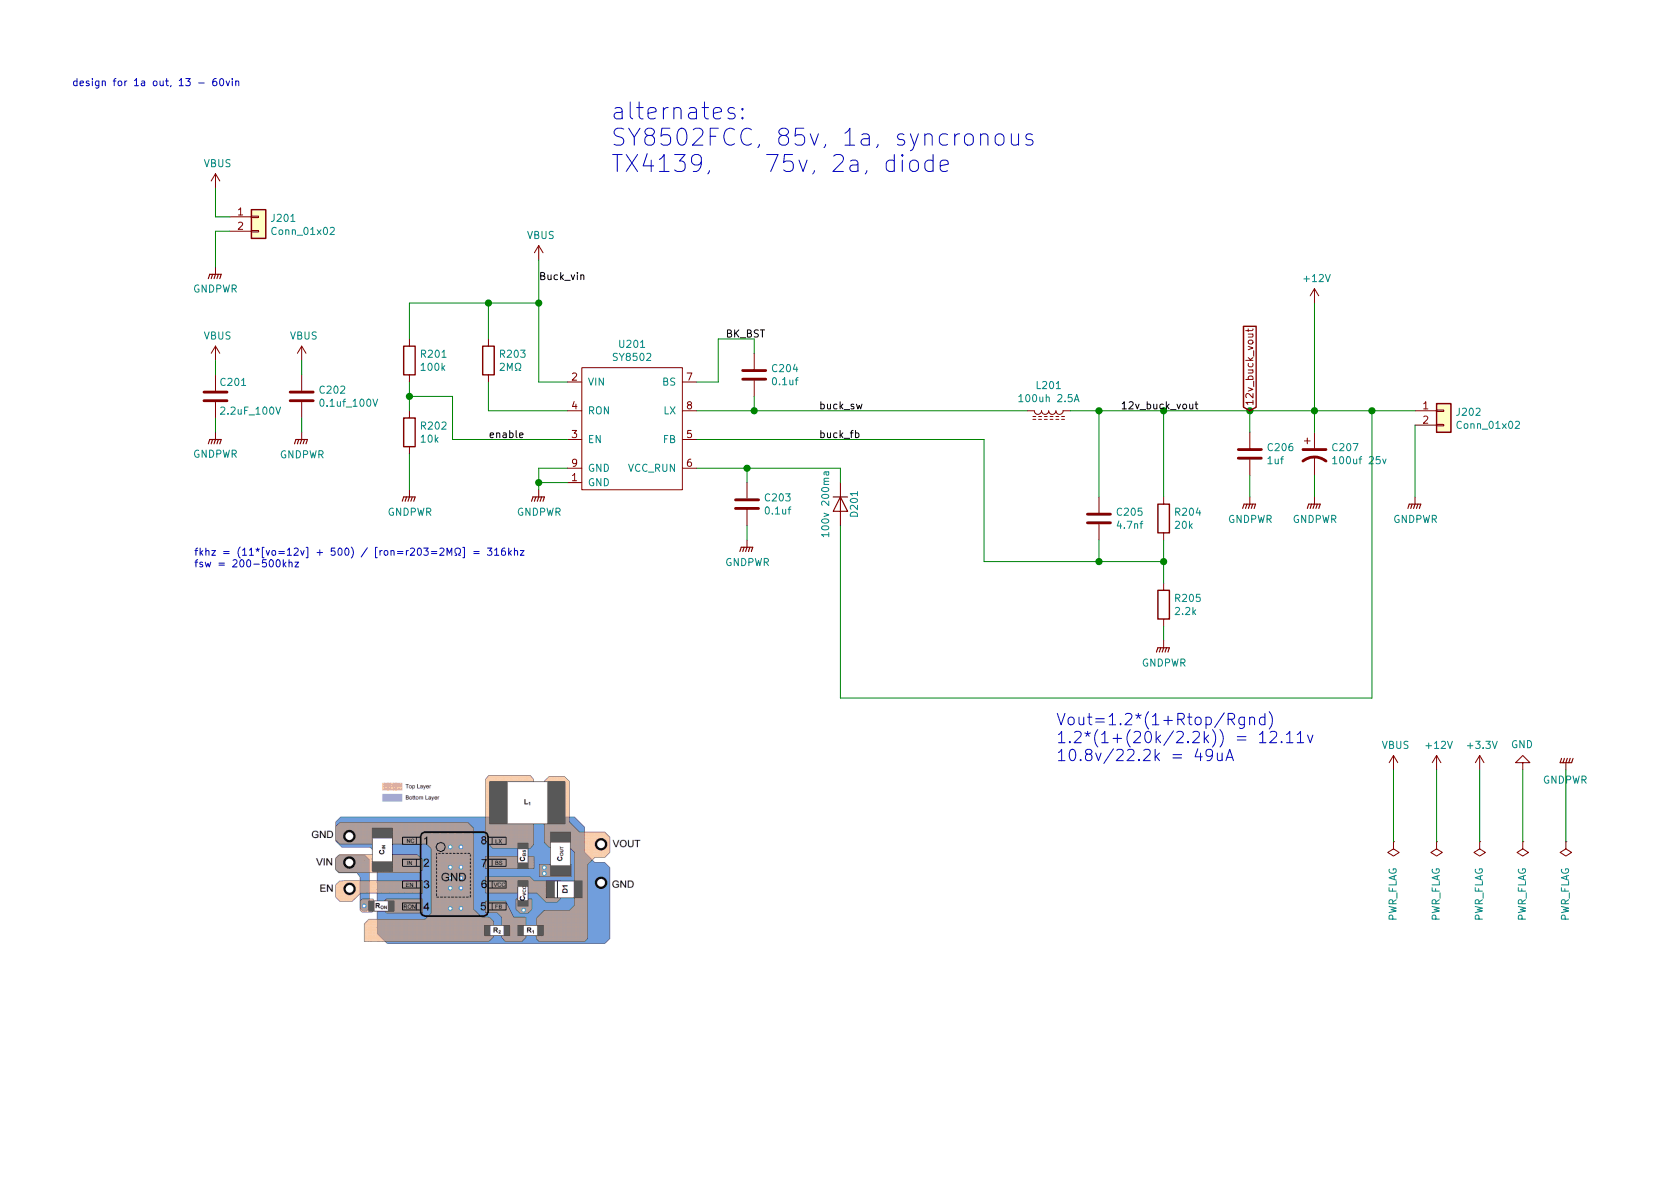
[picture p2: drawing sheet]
EESchema Schematic File Version 4
LIBS:MoxiE_power_stage-cache
EELAYER 29 0
EELAYER END
$Descr A4 11693 8268
encoding utf-8
Sheet 2 6
Title ""
Date ""
Rev ""
Comp ""
Comment1 ""
Comment2 ""
Comment3 ""
Comment4 ""
$EndDescr
Text Notes 500  600  0    50   ~ 0
design for 1a out, 13 - 60vin
$Comp
L Device:L_Core_Ferrite L201
U 1 1
P 7300 2850
F 0 "L201" V 7122 2850 50  0000 C CNN
F 1 "100uh 2.5A" V 7213 2850 50  0000 C CNN
F 2 "Inductors_SMD:L_12x12mm_h8mm" H 7300 2850 50  0001 C CNN
F 3 "~" H 7300 2850 50  0001 C CNN
F 4 "150mohm" V 7300 2850 50  0001 C CNN "resistance"
	1    7300 2850
	0    1    1    0   
$EndComp
$Comp
L Device:D D201
U 1 1
P 5850 3500
F 0 "D201" H 5850 3600 50  0000 C CNN
F 1 "100v 200ma" H 5850 3400 50  0000 C CNN
F 2 "Diodes_SMD:D_SOD-323" H 5850 3500 50  0001 C CNN
F 3 "http://www.onsemi.com/pub/Collateral/NSR02100HT1-D.PDF" H 5850 3500 50  0001 C CNN
	1    5850 3500
	0    1    1    0   
$EndComp
$Comp
L Device:CP1 C207
U 1 1
P 9150 3150
F 0 "C207" H 9265 3196 50  0000 L CNN
F 1 "100uf 25v" H 9265 3105 50  0000 L CNN
F 2 "Capacitors_THT:CP_Radial_D8.0mm_P3.50mm" H 9150 3150 50  0001 C CNN
F 3 "~" H 9150 3150 50  0001 C CNN
	1    9150 3150
	1    0    0    -1  
$EndComp
$Comp
L Device:C C206
U 1 1
P 8700 3150
F 0 "C206" H 8815 3196 50  0000 L CNN
F 1 "1uf" H 8815 3105 50  0000 L CNN
F 2 "pkl_dipol:C_0603" H 8738 3000 50  0001 C CNN
F 3 "~" H 8700 3150 50  0001 C CNN
	1    8700 3150
	1    0    0    -1  
$EndComp
$Comp
L power:+12V #PWR0213
U 1 1
P 9150 2100
F 0 "#PWR0213" H 9150 1950 50  0001 C CNN
F 1 "+12V" H 9165 2273 50  0000 C CNN
F 2 "" H 9150 2100 50  0001 C CNN
F 3 "" H 9150 2100 50  0001 C CNN
	1    9150 2100
	1    0    0    -1  
$EndComp
$Comp
L Device:C C204
U 1 1
P 5250 2600
F 0 "C204" H 5365 2646 50  0000 L CNN
F 1 "0.1uf" H 5365 2555 50  0000 L CNN
F 2 "pkl_dipol:C_0402" H 5288 2450 50  0001 C CNN
F 3 "~" H 5250 2600 50  0001 C CNN
	1    5250 2600
	1    0    0    -1  
$EndComp
$Comp
L power:+3.3V #PWR0218
U 1 1
P 10300 5350
F 0 "#PWR0218" H 10300 5200 50  0001 C CNN
F 1 "+3.3V" H 10315 5523 50  0000 C CNN
F 2 "" H 10300 5350 50  0001 C CNN
F 3 "" H 10300 5350 50  0001 C CNN
	1    10300 5350
	1    0    0    -1  
$EndComp
$Comp
L power:+12V #PWR0217
U 1 1
P 10000 5350
F 0 "#PWR0217" H 10000 5200 50  0001 C CNN
F 1 "+12V" H 10015 5523 50  0000 C CNN
F 2 "" H 10000 5350 50  0001 C CNN
F 3 "" H 10000 5350 50  0001 C CNN
	1    10000 5350
	1    0    0    -1  
$EndComp
$Comp
L power:GND #PWR0219
U 1 1
P 10600 5350
F 0 "#PWR0219" H 10600 5100 50  0001 C CNN
F 1 "GND" H 10605 5177 50  0000 C CNN
F 2 "" H 10600 5350 50  0001 C CNN
F 3 "" H 10600 5350 50  0001 C CNN
	1    10600 5350
	-1   0    0    1   
$EndComp
$Comp
L power:VBUS #PWR0215
U 1 1
P 9700 5350
F 0 "#PWR0215" H 9700 5200 50  0001 C CNN
F 1 "VBUS" H 9715 5523 50  0000 C CNN
F 2 "" H 9700 5350 50  0001 C CNN
F 3 "" H 9700 5350 50  0001 C CNN
	1    9700 5350
	1    0    0    -1  
$EndComp
$Comp
L power:GNDPWR #PWR0220
U 1 1
P 10900 5350
F 0 "#PWR0220" H 10900 5150 50  0001 C CNN
F 1 "GNDPWR" H 10904 5424 50  0000 C CNN
F 2 "" H 10900 5300 50  0001 C CNN
F 3 "" H 10900 5300 50  0001 C CNN
	1    10900 5350
	-1   0    0    1   
$EndComp
$Comp
L power:PWR_FLAG #FLG0201
U 1 1
P 9700 5850
F 0 "#FLG0201" H 9700 5945 50  0001 C CNN
F 1 "PWR_FLAG" V 9700 6028 50  0000 L CNN
F 2 "" H 9700 5850 60  0000 C CNN
F 3 "" H 9700 5850 60  0000 C CNN
	1    9700 5850
	-1   0    0    1   
$EndComp
$Comp
L power:PWR_FLAG #FLG0202
U 1 1
P 10000 5850
F 0 "#FLG0202" H 10000 5945 50  0001 C CNN
F 1 "PWR_FLAG" V 10000 6028 50  0000 L CNN
F 2 "" H 10000 5850 60  0000 C CNN
F 3 "" H 10000 5850 60  0000 C CNN
	1    10000 5850
	-1   0    0    1   
$EndComp
$Comp
L power:PWR_FLAG #FLG0203
U 1 1
P 10300 5850
F 0 "#FLG0203" H 10300 5945 50  0001 C CNN
F 1 "PWR_FLAG" V 10300 6028 50  0000 L CNN
F 2 "" H 10300 5850 60  0000 C CNN
F 3 "" H 10300 5850 60  0000 C CNN
	1    10300 5850
	-1   0    0    1   
$EndComp
$Comp
L power:PWR_FLAG #FLG0204
U 1 1
P 10600 5850
F 0 "#FLG0204" H 10600 5945 50  0001 C CNN
F 1 "PWR_FLAG" V 10600 6028 50  0000 L CNN
F 2 "" H 10600 5850 60  0000 C CNN
F 3 "" H 10600 5850 60  0000 C CNN
	1    10600 5850
	-1   0    0    1   
$EndComp
$Comp
L power:PWR_FLAG #FLG0205
U 1 1
P 10900 5850
F 0 "#FLG0205" H 10900 5945 50  0001 C CNN
F 1 "PWR_FLAG" V 10900 6028 50  0000 L CNN
F 2 "" H 10900 5850 60  0000 C CNN
F 3 "" H 10900 5850 60  0000 C CNN
	1    10900 5850
	-1   0    0    1   
$EndComp
Wire Wire Line
	10600 5850 10600 5350
Wire Wire Line
	10300 5850 10300 5350
Wire Wire Line
	10000 5850 10000 5350
Wire Wire Line
	9700 5850 9700 5350
Wire Wire Line
	10900 5850 10900 5350
$Comp
L power:VBUS #PWR0208
U 1 1
P 3750 1800
F 0 "#PWR0208" H 3750 1650 50  0001 C CNN
F 1 "VBUS" H 3765 1973 50  0000 C CNN
F 2 "" H 3750 1800 50  0001 C CNN
F 3 "" H 3750 1800 50  0001 C CNN
	1    3750 1800
	1    0    0    -1  
$EndComp
$Comp
L power:GNDPWR #PWR0212
U 1 1
P 8700 3450
F 0 "#PWR0212" H 8700 3250 50  0001 C CNN
F 1 "GNDPWR" H 8704 3296 50  0000 C CNN
F 2 "" H 8700 3400 50  0001 C CNN
F 3 "" H 8700 3400 50  0001 C CNN
	1    8700 3450
	1    0    0    -1  
$EndComp
$Comp
L power:GNDPWR #PWR0214
U 1 1
P 9150 3450
F 0 "#PWR0214" H 9150 3250 50  0001 C CNN
F 1 "GNDPWR" H 9154 3296 50  0000 C CNN
F 2 "" H 9150 3400 50  0001 C CNN
F 3 "" H 9150 3400 50  0001 C CNN
	1    9150 3450
	1    0    0    -1  
$EndComp
$Comp
L Device:C C202
U 1 1
P 2100 2750
F 0 "C202" H 2215 2796 50  0000 L CNN
F 1 "0.1uf_100V" H 2215 2705 50  0000 L CNN
F 2 "pkl_dipol:C_0603" H 2138 2600 50  0001 C CNN
F 3 "~" H 2100 2750 50  0001 C CNN
	1    2100 2750
	1    0    0    -1  
$EndComp
$Comp
L Device:R R201
U 1 1
P 2850 2500
F 0 "R201" H 2920 2546 50  0000 L CNN
F 1 "100k" H 2920 2455 50  0000 L CNN
F 2 "pkl_dipol:R_0603" V 2780 2500 50  0001 C CNN
F 3 "~" H 2850 2500 50  0001 C CNN
	1    2850 2500
	1    0    0    -1  
$EndComp
Wire Wire Line
	8700 3000 8700 2850
Wire Wire Line
	9150 3000 9150 2850
Wire Wire Line
	8700 3300 8700 3450
$Comp
L Device:C C205
U 1 1
P 7650 3600
F 0 "C205" H 7765 3646 50  0000 L CNN
F 1 "4.7nf" H 7765 3555 50  0000 L CNN
F 2 "pkl_dipol:C_0402" H 7688 3450 50  0001 C CNN
F 3 "~" H 7650 3600 50  0001 C CNN
	1    7650 3600
	1    0    0    -1  
$EndComp
$Comp
L Device:R R204
U 1 1
P 8100 3600
F 0 "R204" H 8170 3646 50  0000 L CNN
F 1 "20k" H 8170 3555 50  0000 L CNN
F 2 "pkl_dipol:R_0402" V 8030 3600 50  0001 C CNN
F 3 "~" H 8100 3600 50  0001 C CNN
	1    8100 3600
	1    0    0    -1  
$EndComp
$Comp
L Device:R R205
U 1 1
P 8100 4200
F 0 "R205" H 8170 4246 50  0000 L CNN
F 1 "2.2k" H 8170 4155 50  0000 L CNN
F 2 "pkl_dipol:R_0402" V 8030 4200 50  0001 C CNN
F 3 "~" H 8100 4200 50  0001 C CNN
	1    8100 4200
	1    0    0    -1  
$EndComp
Connection ~ 8700 2850
Wire Wire Line
	8700 2850 9150 2850
Connection ~ 7650 2850
Connection ~ 8100 2850
Wire Wire Line
	8100 2850 8700 2850
Wire Wire Line
	7450 2850 7650 2850
Wire Wire Line
	7650 2850 8100 2850
Wire Wire Line
	8100 3900 8100 4050
Wire Wire Line
	8100 4350 8100 4450
Wire Wire Line
	8100 2850 8100 3450
Wire Wire Line
	7650 2850 7650 3450
Wire Wire Line
	7650 3750 7650 3900
Wire Wire Line
	7650 3900 8100 3900
Wire Wire Line
	8100 3900 8100 3750
Connection ~ 8100 3900
Wire Wire Line
	9150 3300 9150 3450
$Comp
L Device:C C201
U 1 1
P 1500 2750
F 0 "C201" H 1525 2850 50  0000 L CNN
F 1 "2.2uF_100V" H 1525 2650 50  0000 L CNN
F 2 "pkl_dipol:C_1206" H 1538 2600 50  0001 C CNN
F 3 "" H 1500 2750 50  0001 C CNN
	1    1500 2750
	1    0    0    -1  
$EndComp
$Comp
L power:GNDPWR #PWR0204
U 1 1
P 1500 3000
F 0 "#PWR0204" H 1500 2750 50  0001 C CNN
F 1 "GNDPWR" H 1500 2850 50  0000 C CNN
F 2 "" H 1500 3000 50  0001 C CNN
F 3 "" H 1500 3000 50  0001 C CNN
	1    1500 3000
	1    0    0    -1  
$EndComp
$Comp
L Device:R R202
U 1 1
P 2850 3000
F 0 "R202" H 2920 3046 50  0000 L CNN
F 1 "10k" H 2920 2955 50  0000 L CNN
F 2 "pkl_dipol:R_0402" V 2780 3000 50  0001 C CNN
F 3 "~" H 2850 3000 50  0001 C CNN
	1    2850 3000
	1    0    0    -1  
$EndComp
$Comp
L power:GNDPWR #PWR0207
U 1 1
P 2850 3400
F 0 "#PWR0207" H 2850 3200 50  0001 C CNN
F 1 "GNDPWR" H 2854 3246 50  0000 C CNN
F 2 "" H 2850 3350 50  0001 C CNN
F 3 "" H 2850 3350 50  0001 C CNN
	1    2850 3400
	1    0    0    -1  
$EndComp
Connection ~ 9150 2850
$Comp
L Connector_Generic:Conn_01x02 J202
U 1 1
P 10050 2850
F 0 "J202" H 10130 2842 50  0000 L CNN
F 1 "Conn_01x02" H 10130 2751 50  0000 L CNN
F 2 "Connectors_JST:JST_PH_B2B-PH-K_02x2.00mm_Straight" H 10050 2850 50  0001 C CNN
F 3 "~" H 10050 2850 50  0001 C CNN
	1    10050 2850
	1    0    0    -1  
$EndComp
Wire Wire Line
	9150 2850 9550 2850
$Comp
L power:GNDPWR #PWR0216
U 1 1
P 9850 3450
F 0 "#PWR0216" H 9850 3250 50  0001 C CNN
F 1 "GNDPWR" H 9854 3296 50  0000 C CNN
F 2 "" H 9850 3400 50  0001 C CNN
F 3 "" H 9850 3400 50  0001 C CNN
	1    9850 3450
	1    0    0    -1  
$EndComp
Wire Wire Line
	9850 3450 9850 2950
$Comp
L Connector_Generic:Conn_01x02 J201
U 1 1
P 1800 1500
F 0 "J201" H 1880 1492 50  0000 L CNN
F 1 "Conn_01x02" H 1880 1401 50  0000 L CNN
F 2 "Connectors_JST:JST_PH_B2B-PH-K_02x2.00mm_Straight" H 1800 1500 50  0001 C CNN
F 3 "~" H 1800 1500 50  0001 C CNN
	1    1800 1500
	1    0    0    -1  
$EndComp
$Comp
L power:GNDPWR #PWR0202
U 1 1
P 1500 1850
F 0 "#PWR0202" H 1500 1600 50  0001 C CNN
F 1 "GNDPWR" H 1500 1700 50  0000 C CNN
F 2 "" H 1500 1850 50  0001 C CNN
F 3 "" H 1500 1850 50  0001 C CNN
	1    1500 1850
	1    0    0    -1  
$EndComp
Wire Wire Line
	1500 1850 1500 1600
Wire Wire Line
	1500 1600 1600 1600
Text Label 3750 1950 0    50   ~ 0
Buck_vin
Text Label 7800 2850 0    50   ~ 0
12v_buck_vout
Text Label 5700 2850 0    50   ~ 0
buck_sw
Text Label 3400 3050 0    50   ~ 0
enable
Text Label 5700 3050 0    50   ~ 0
buck_fb
Text Label 5050 2350 0    50   ~ 0
BK_BST
$Comp
L power:GNDPWR #PWR0209
U 1 1
P 3750 3400
F 0 "#PWR0209" H 3750 3200 50  0001 C CNN
F 1 "GNDPWR" H 3754 3246 50  0000 C CNN
F 2 "" H 3750 3350 50  0001 C CNN
F 3 "" H 3750 3350 50  0001 C CNN
	1    3750 3400
	1    0    0    -1  
$EndComp
$Comp
L power:GNDPWR #PWR0211
U 1 1
P 8100 4450
F 0 "#PWR0211" H 8100 4250 50  0001 C CNN
F 1 "GNDPWR" H 8104 4296 50  0000 C CNN
F 2 "" H 8100 4400 50  0001 C CNN
F 3 "" H 8100 4400 50  0001 C CNN
	1    8100 4450
	1    0    0    -1  
$EndComp
Text GLabel 8700 2850 1    50   Input ~ 0
12v_buck_vout
Wire Wire Line
	9150 2100 9150 2850
$Comp
L MoxiE_power_stage-rescue:SY8502-MAS_Power U201
U 1 1
P 4400 2950
F 0 "U201" H 4400 3515 50  0000 C CNN
F 1 "SY8502" H 4400 3424 50  0000 C CNN
F 2 "Mas_custom_parts:SO8-E" H 4450 2450 50  0001 C CNN
F 3 "https://datasheet.lcsc.com/szlcsc/Silergy-Corp-SY8502FCC_C87752.pdf" H 4450 3350 50  0001 C CNN
	1    4400 2950
	1    0    0    -1  
$EndComp
Wire Wire Line
	4850 2650 5000 2650
Wire Wire Line
	4850 2850 5250 2850
Wire Wire Line
	5250 2750 5250 2850
Connection ~ 5250 2850
Wire Wire Line
	5250 2850 7150 2850
Wire Wire Line
	5250 2450 5250 2350
Wire Wire Line
	5250 2350 5000 2350
Wire Wire Line
	5000 2350 5000 2650
Wire Wire Line
	4850 3050 6850 3050
Wire Wire Line
	6850 3050 6850 3900
Wire Wire Line
	6850 3900 7650 3900
Connection ~ 7650 3900
$Comp
L Device:C C203
U 1 1
P 5200 3500
F 0 "C203" H 5315 3546 50  0000 L CNN
F 1 "0.1uf" H 5315 3455 50  0000 L CNN
F 2 "pkl_dipol:R_0402" H 5238 3350 50  0001 C CNN
F 3 "~" H 5200 3500 50  0001 C CNN
	1    5200 3500
	1    0    0    -1  
$EndComp
Wire Wire Line
	4850 3250 5200 3250
Wire Wire Line
	5850 3250 5850 3350
Wire Wire Line
	5200 3350 5200 3250
Connection ~ 5200 3250
Wire Wire Line
	5200 3250 5850 3250
Wire Wire Line
	5850 3650 5850 4850
Wire Wire Line
	5850 4850 9550 4850
Wire Wire Line
	9550 4850 9550 2850
Connection ~ 9550 2850
Wire Wire Line
	9550 2850 9850 2850
$Comp
L power:GNDPWR #PWR0210
U 1 1
P 5200 3750
F 0 "#PWR0210" H 5200 3550 50  0001 C CNN
F 1 "GNDPWR" H 5204 3596 50  0000 C CNN
F 2 "" H 5200 3700 50  0001 C CNN
F 3 "" H 5200 3700 50  0001 C CNN
	1    5200 3750
	1    0    0    -1  
$EndComp
Wire Wire Line
	5200 3750 5200 3650
Wire Wire Line
	3750 3400 3750 3350
Wire Wire Line
	3750 3250 3950 3250
Wire Wire Line
	3950 2650 3750 2650
$Comp
L power:GNDPWR #PWR0206
U 1 1
P 2100 3000
F 0 "#PWR0206" H 2100 2800 50  0001 C CNN
F 1 "GNDPWR" H 2104 2846 50  0000 C CNN
F 2 "" H 2100 2950 50  0001 C CNN
F 3 "" H 2100 2950 50  0001 C CNN
	1    2100 3000
	1    0    0    -1  
$EndComp
Wire Wire Line
	2100 3000 2100 2900
$Comp
L Device:R R203
U 1 1
P 3400 2500
F 0 "R203" H 3470 2546 50  0000 L CNN
F 1 "2MΩ" H 3470 2455 50  0000 L CNN
F 2 "pkl_dipol:R_0603" V 3330 2500 50  0001 C CNN
F 3 "~" H 3400 2500 50  0001 C CNN
	1    3400 2500
	1    0    0    -1  
$EndComp
Wire Wire Line
	3950 2850 3400 2850
Wire Wire Line
	3400 2850 3400 2650
Wire Wire Line
	3400 2350 3400 2100
Wire Wire Line
	3400 2100 3750 2100
Connection ~ 3750 2100
Wire Wire Line
	3750 2100 3750 2650
$Comp
L power:VBUS #PWR0205
U 1 1
P 2100 2500
F 0 "#PWR0205" H 2100 2350 50  0001 C CNN
F 1 "VBUS" H 2115 2673 50  0000 C CNN
F 2 "" H 2100 2500 50  0001 C CNN
F 3 "" H 2100 2500 50  0001 C CNN
	1    2100 2500
	1    0    0    -1  
$EndComp
Wire Wire Line
	2100 2500 2100 2600
Wire Wire Line
	2850 2650 2850 2750
Wire Wire Line
	2850 2750 3150 2750
Wire Wire Line
	3150 2750 3150 3050
Wire Wire Line
	3150 3050 3950 3050
Connection ~ 2850 2750
Wire Wire Line
	2850 2750 2850 2850
Wire Wire Line
	2850 3400 2850 3150
Wire Wire Line
	2850 2350 2850 2100
Wire Wire Line
	2850 2100 3400 2100
Connection ~ 3400 2100
Wire Wire Line
	3750 1800 3750 2100
$Comp
L power:VBUS #PWR0201
U 1 1
P 1500 1300
F 0 "#PWR0201" H 1500 1150 50  0001 C CNN
F 1 "VBUS" H 1515 1473 50  0000 C CNN
F 2 "" H 1500 1300 50  0001 C CNN
F 3 "" H 1500 1300 50  0001 C CNN
	1    1500 1300
	1    0    0    -1  
$EndComp
Wire Wire Line
	1600 1500 1500 1500
Wire Wire Line
	1500 1500 1500 1300
$Comp
L power:VBUS #PWR0203
U 1 1
P 1500 2500
F 0 "#PWR0203" H 1500 2350 50  0001 C CNN
F 1 "VBUS" H 1515 2673 50  0000 C CNN
F 2 "" H 1500 2500 50  0001 C CNN
F 3 "" H 1500 2500 50  0001 C CNN
	1    1500 2500
	1    0    0    -1  
$EndComp
Wire Wire Line
	1500 2500 1500 2600
Wire Wire Line
	1500 2900 1500 3000
Text Notes 4250 1200 0    118  ~ 0
alternates:\nSY8502FCC, 85v, 1a, syncronous\nTX4139,    75v, 2a, diode\n
Text Notes 7350 5300 0    79   ~ 0
Vout=1.2*(1+Rtop/Rgnd)\n1.2*(1+(20k/2.2k)) = 12.11v\n10.8v/22.2k = 49uA
Text Notes 1350 3950 0    50   ~ 0
fkhz = (11*[vo=12v] + 500) / [ron=r203=2MΩ] = 316khz\nfsw = 200-500khz
Wire Wire Line
	3950 3350 3750 3350
Connection ~ 3750 3350
Wire Wire Line
	3750 3350 3750 3250
$EndSCHEMATC
